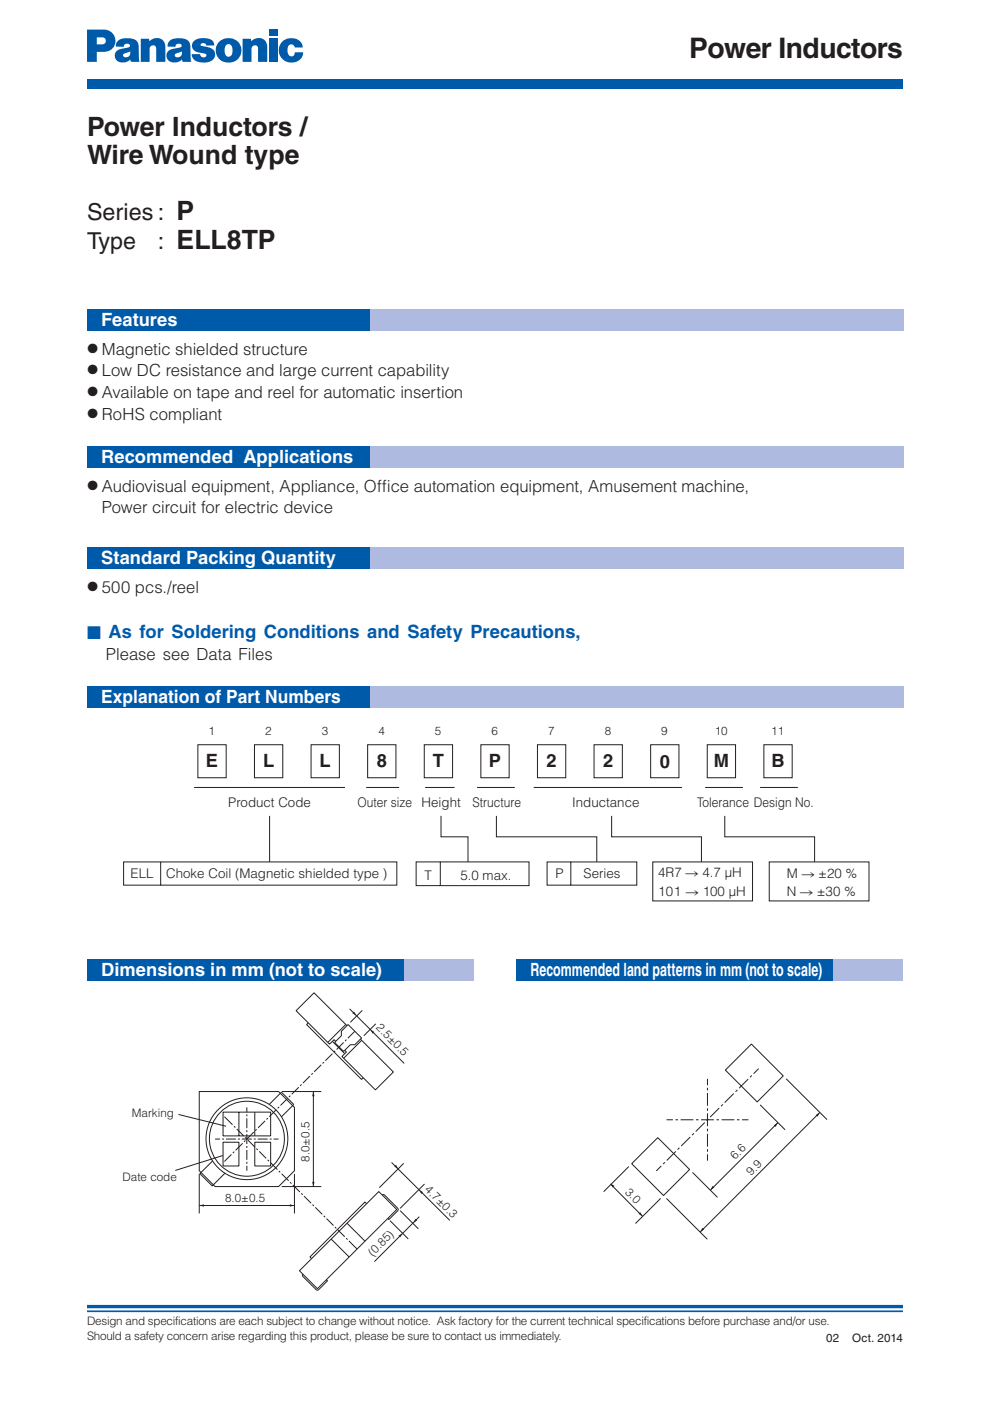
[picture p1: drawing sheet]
<svg xmlns="http://www.w3.org/2000/svg" width="210mm" height="297mm" viewBox="0 0 210 297" stroke-linecap="round" stroke-linejoin="round" font-family="sans-serif">
<path d="M18.5 277h173" fill="none" stroke="#005aaa" stroke-width=".71" stroke-linecap="butt"/>
<path d="M18.5 278h173" fill="none" stroke="#005aaa" stroke-width=".35"/>
<g fill="#005aaa">
<path d="M18.5 16.8h173v2h-173z"/>
<path d="M24.9 8.7a3.6 3.6 0 0 1 4.2 .1 11.7 11.7 0 0 1 .4 3.9l.1 .4h-1.8l-.3-1.3 .1-.9-.4 .2a.93 .93 0 0 0-1.1 .8 .85 .85 0 0 0 1.4-.1l.1 .8a1.89 1.89 0 0 1-3.3-.7 1.91 1.91 0 0 1 2.2-1.7h.2a.52 .52 0 0 0 .7-.2 .52 .52 0 0 0 0-.6 .71 .71 0 0 0-.8-.1 .71 .71 0 0 0-.4 .6h-1.6v-.6z"/>
<path d="M35.9 8.7a3.6 3.6 0 0 1 4.1 .1 11.8 11.8 0 0 1 .4 3.9l.2 .4h-1.8l-.4-1.3 .2-.9-.5 .2a.93 .93 0 0 0-1 .8 .85 .85 0 0 0 1.3-.1l.2 .8a1.89 1.89 0 0 1-3.3-.7 1.91 1.91 0 0 1 2.2-1.7h.2a.52 .52 0 0 0 .6-.2 .52 .52 0 0 0 0-.6 .71 .71 0 0 0-.7-.1 .71 .71 0 0 0-.4 .6h-1.6v-.6z"/>
<path d="M46.5 8.8a2.69 2.69 0 0 1 3.9 0 2.69 2.69 0 0 1-.2 3.9l-1.1-1.1a1.63 1.63 0 0 0-.5-2.2 1.33 1.33 0 0 0-.9 1.9 .77 .77 0 0 0 .6 .7 .77 .77 0 0 0 .8-.4l1.1 1.1a2.69 2.69 0 0 1-3.7-.2 2.69 2.69 0 0 1 0-3.7z"/>
<path d="M18.5 6.3h3.3a2.38 2.38 0 0 1 2.7 2.4 2.38 2.38 0 0 1-2.7 2.3h-1.3v-1.6h.8a.78 .78 0 0 0 1.1-.5 .78 .78 0 0 0-.7-1h-1.2v5.2h-2z"/>
<path d="M41 8.8a3.3 3.3 0 0 1 4.2 .1l.2 .7h-1.7a.6 .6 0 0 0-.6-.5 .6 .6 0 0 0-.6 .5l1.4 .4a1.63 1.63 0 0 1 1.7 1.6 1.63 1.63 0 0 1-1.7 1.6 2.77 2.77 0 0 1-3.2-1.2l-.1-.5h1.8a.68 .68 0 0 0 .6 .7 .68 .68 0 0 0 .8-.6l-.3-.2-.9-.2a1.69 1.69 0 0 1-1.9-1.8z"/>
<path d="M29.8 8.2h1.8v.5a1.91 1.91 0 0 1 2.2-.6 1.91 1.91 0 0 1 1.3 1.9v3.1h-2v-2.8a.7 .7 0 0 0-.7-.7 .7 .7 0 0 0-.7 .8v2.7h-1.9z"/>
<path d="M51.4 8.2h1.8v.5a1.91 1.91 0 0 1 2.2-.6 1.91 1.91 0 0 1 1.3 1.9v3.1h-2v-2.8a.7 .7 0 0 0-.7-.7 .7 .7 0 0 0-.7 .8v2.7h-1.9z"/>
<path d="M57 8.2h1.9v4.9h-1.9z"/>
<path d="M57 6.3h1.9v1.3h-1.9z"/>
<path d="M59.9 8.8a2.5 2.5 0 0 1 2.5-.7 2.5 2.5 0 0 1 1.8 2h-1.7a.77 .77 0 0 0-.9-.7 .77 .77 0 0 0-.6 .9 1.21 1.21 0 0 0 .9 1.7l.5-.4 .1-.5h1.8a2.49 2.49 0 0 1-3.8 1.8 2.62 2.62 0 0 1-.6-4.1z"/>
</g>
<g fill="none" stroke="#231f20" stroke-width=".21">
<path d="M65.4 216.9l-.4 .3 11.7 11.7 .3-.4M72.4 218.7l1.4-1.5 2.9 2.9-1.5 1.4h-.9l-1.4 1.4-1.9-1.9 1.4-1.4zM73.3 217.2l-3.8 3.8M73.6 217.5l-7-7-3.8 3.8 7.1 7.1 .9-1 .4 .4M74.1 213.9l11.6 11.6M75.2 218.7l-1.5 1.4M76.8 214.2l-2.5 2.6M79.7 217.1l-2.6 2.5M37.8 236.3l10.1 2.5M42.2 231.4h16.9l3.3 3.4v13.4l-3.3 3.4h-13.5l-3.4-3.4zM47.3 235.8h10.1v5h-10.1zM47.6 236.8l1.7 1.7"/>
<path d="M49.6 238.8l.3 .3M50.2 239.4l1.5 1.4M50.7 235.8v5M52.3 234.8v1M52.3 236.3v.4M52.3 237.1v2.1M52.3 239.6v.4M54 235.8v5M54.4 239.4l-.3 .3M56.2 237.6l-1.5 1.5M56.8 237.1l-.3 .2M57.1 234.2l2.6-2.6 2.6 2.6-2.6 2.6"/>
<path d="M58.6 235.3l-1.5 1.5M59.2 234.7l-.3 .3M59.7 231.4h8.4M61 232.9l-1.5 1.5M61.6 232.3l-.3 .3M63.3 230.5l-1.4 1.5M63.9 229.9l-.3 .3M65.7 228.1l-1.5 1.5M66.3 227.6l-.3 .2M66.4 231.4v20.2M68.1 225.8l-1.5 1.5M68.7 225.2l-.3 .3"/>
<path d="M70.5 220.8l2.6 2.6M70.5 223.4l-1.5 1.5M71.1 222.8l-.3 .3M72.9 221l-1.5 1.5M73.5 220.4l-.3 .3M76.4 220.3l7 7-3.8 3.8-7.1-7.1 .9-1-.3-.3M76.7 220.6l-3.8 3.8M42.2 255.6h20.2M42.2 248.9v8.4M45.1 246.1l-2.7 2.7 2.6 2.6 2.7-2.7M45.6 241.5h1.1M47.1 241.5h.4"/>
<path d="M47.2 245l-10 3.2M47.3 242.2h3.4v5h-3.4zM47.9 241.5h2.1M49.1 244.8l-1.5 1.5M49.7 244.2l-.3 .3M50.4 241.5h.5M51.3 241.5h2.1M51.4 242.4l-1.4 1.5M52 241.1l.3 .3M52 241.8l-.3 .3M52.3 240.5v2.1M52.3 243v.4"/>
<path d="M52.3 243.8v2.1M52.3 246.3v.4M52.3 247.2v1M52.6 241.7l1.5 1.5M53.8 241.5h.4M53.8 240l-1.5 1.5M54 242.2h3.4v5h-3.4zM54.4 243.5l.3 .3M54.7 241.5h2.1M55 244.1l1.4 1.5M56.7 245.9l.3 .3M57.2 241.5h.4"/>
<path d="M57.3 246.5l1.5 1.5M58 241.5h1.1M59.1 248.3l.3 .3M59.7 248.9l1.5 1.4M59.7 251.6h8.4M61.5 250.6l.3 .3M62.1 251.2l1.5 1.5M62.4 248.9v8.4M63.9 253l.3 .3M64.5 253.6l1.5 1.5M66.3 255.4l.3 .3M66.8 256l1.5 1.5"/>
<path d="M68.6 257.8l.3 .3M69.2 258.4l1.5 1.4M73.6 259.4l3.8 3.8M77.7 255.2l-.3-.3-11.7 11.6 .4 .3M81 253.3h.5l3 3.1-2 2.2-.3-.3M82.7 258.8l3.9 3.9M83 246.5l12.4 12.2M84.8 256.7l3.9 3.8M85.6 246.6l-5.2 5.2M88.9 258l-9.5 9.5M90 251l-5.2 5.2M63.5 269.4l16.8-16.8 3.8 3.8-16.8 16.8z"/>
<path d="M64.2 270.1v.5l3.1 3 2.1-2-.2-.3M70.2 262.7l3.8 3.8M71 260.1l.3 .3M71.6 260.7l1.5 1.5M73.4 262.5l.3 .3M74 263.1l1.7 1.7"/>
<circle cx="52.4" cy="241.4" r="7.9"/>
<circle cx="52.4" cy="241.4" r="8.7"/>
</g>
<g fill="#231f20">
<path d="M66.4 231.4l.3 1h-.5z"/>
<path d="M78.5 218.3l.9 .5-.4 .4z"/>
<path d="M74.7 214.8l.4-.3 .5 .8z"/>
<path d="M66.2 250.6h.5l-.3 1z"/>
<path d="M83.6 247.3l.4-.3 .4 .9z"/>
<path d="M88.8 252.2l.9 .6-.4 .3z"/>
<path d="M84.5 262l.9-.5-.6 .8z"/>
<path d="M88.1 258.4l.4 .4-.9 .5z"/>
<path d="M42.2 255.6l1-.3v.5z"/>
<path d="M61.4 255.3l1 .3-1 .2z"/>
</g>
<g fill="none" stroke="#231f20" stroke-width=".21">
<path d="M141.3 237.4h1.4M143.2 237.4h.6M144.3 237.4h2.7M147.6 237.4h.5M148.6 237.4h2.8M149.4 238l-1.9 1.9M150 228.7v1.4M150 230.6v.6M150 231.7v2.7M150 235v.5M150 236.1v2.7M150 239.3v.6"/>
<path d="M150.2 237.2l-.4 .4M151.9 237.4h.5M152.5 234.9l-1.9 1.9M153 237.4h2.7M153.3 234.2l-.4 .3M153.8 226.9l5.5-5.5 6.8 6.7-5.6 5.5zM155.6 231.9l-2 1.9M156.2 237.4h.6M156.3 231.1l-.4 .4M157.3 237.4h1.4M158.6 228.8l-1.9 1.9M159.4 228l-.4 .4"/>
<path d="M160.9 226.6l-1.1 1M161.2 234.2l5.3 5.3M164.9 238l-14.3 14.3M166.7 228.7l8.7 8.7M173.8 235.9l-25.3 25.3M129.5 251.1l6.7 6.8M133.3 247.3l-5.3 5.4M133.9 246.7l5.6-5.5 6.7 6.8-5.5 5.5zM140.1 254.1l-5.4 5.3M140.2 247.2l-1 1.1M141 246.4l-.4 .4M141.3 254.1l8.7 8.6"/>
<path d="M143.3 244.1l-1.9 1.9M144.1 243.4l-.4 .3M146.4 241.1l-2 1.9M146.8 248.6l5.3 5.3M147.1 240.3l-.4 .4M150 240.4v2.7M150 243.6v.6M150 244.7v1.4"/>
</g>
<g fill="#231f20">
<path d="M135.4 257.3l.3-.3 .5 .9z"/>
<path d="M129.4 250.9l.9 .5-.4 .4z"/>
<path d="M173 236.4l.8-.5-.5 .9z"/>
<path d="M148.9 260.3l.4 .3-.8 .6z"/>
<path d="M151.1 251.4l.4 .4-.9 .5z"/>
<path d="M164.1 238.6l.8-.6-.5 .9z"/>
</g>
<g fill="none" stroke="#231f20" stroke-width=".21">
<path d="M42 157.9h6v7h-6zM54 157.9h6v7h-6zM66 157.9h6v7h-6zM77.9 157.9h6v7h-6zM90 157.9h6v7h-6zM102 157.9h6v7h-6zM114 157.9h6v7h-6zM126 157.9h6v7h-6zM138 157.9h6v7h-6zM150 157.9h6v7h-6zM162 157.9h6v7h-6zM41.2 167h32"/>
<path d="M57.2 173v9.7M77.6 167h7M90.2 167h6.2M93.5 173v4.4h5.7v5.3M101.2 167h8M105.2 173v4.4h21.3v5.3M113.2 167h31.4M129.7 173v4.4h19v5.3M149.5 167h8M153.7 173v4.4h19v5.3M161.2 167h8M26.2 182.7h57.9v5h-57.9z"/>
<path d="M34.1 182.7v5M88.2 182.7h24v5.1h-24zM93.4 182.7v5.1M116 182.7h19v5h-19zM121 182.7v5M138.4 182.7h21.2v8.3h-21.2zM163.1 182.7h21.1v8.3h-21.1z"/>
</g>
<path d="M18.5 145.6h173.1v4.5h-173.1z" fill="#aebadf"/>
<path d="M18.5 145.6h60v4.5h-60z" fill="#005aaa"/>
<g fill="#aebadf">
<path d="M18.5 65.5h173.1v4.5h-173.1z"/>
<path d="M18.5 94.6h173.1v4.5h-173.1z"/>
<path d="M18.5 116.1h173.1v4.5h-173.1z"/>
</g>
<g fill="#005aaa">
<path d="M18.5 65.5h60v4.5h-60z"/>
<path d="M18.5 94.6h60v4.5h-60z"/>
<path d="M18.5 116.1h60v4.5h-60z"/>
</g>
<g fill="#aebadf">
<path d="M18.5 203.5h82v4.5h-82z"/>
<path d="M109.5 203.5h82v4.5h-82z"/>
</g>
<g fill="#005aaa">
<path d="M18.5 203.5h67v4.5h-67z"/>
<path d="M109.5 203.5h67v4.5h-67z"/>
</g>
<text font-size="6" fill="#231f20" x="146.1" y="12.3">Power Inductors</text>
<g font-size="5.6" fill="#231f20">
<text x="18.5" y="28.8">Power Inductors /</text>
<text x="18.5" y="34.8">Wire Wound type</text>
<text x="37.5" y="46.7">P</text>
<text x="37.5" y="52.7">ELL8TP</text>
</g>
<g font-size="4.9" fill="#231f20">
<text x="18.5" y="46.7">Series :</text>
<text x="18.5" y="52.7">Type</text>
<text x="33.5" y="52.7">:</text>
</g>
<g font-size="3.9" fill="#fff">
<text x="21.5" y="69.1">Features</text>
<text x="21.5" y="98.2">Recommended Applications</text>
<text x="21.5" y="119.6">Standard Packing Quantity</text>
<text x="21.5" y="149.2">Explanation of Part Numbers</text>
<text x="21.5" y="207">Dimensions in mm (not to scale)</text>
<text x="112.5" y="207">Recommended land patterns in mm (not to scale)</text>
</g>
<text font-size="3.9" fill="#005aaa" x="18.5" y="135.5">■ As for Soldering Conditions and Safety Precautions,</text>
<g font-size="3.9" fill="#231f20">
<text x="43.7" y="162.7">E</text>
<text x="55.8" y="162.7">L</text>
<text x="67.8" y="162.7">L</text>
<text x="79.9" y="162.7">8</text>
<text x="91.8" y="162.7">T</text>
<text x="103.7" y="162.7">P</text>
<text x="115.9" y="162.7">2</text>
<text x="127.9" y="162.7">2</text>
<text x="139.9" y="162.8">0</text>
<text x="151.3" y="162.7">M</text>
<text x="163.6" y="162.7">B</text>
</g>
<g font-size="3.5" fill="#231f20">
<text x="21.6" y="75.2">Magnetic shielded structure</text>
<text x="21.6" y="79.8">Low DC resistance and large current capability</text>
<text x="21.6" y="84.4">Available on tape and reel for automatic insertion</text>
<text x="21.6" y="89">RoHS compliant</text>
<text x="21.6" y="104.3">Audiovisual equipment, Appliance, Off</text>
<text x="81.1" y="104.3">i ce automation equipment, Amusement machine,</text>
<text x="21.6" y="108.7">Power circuit for electric device</text>
<text x="21.6" y="125.8">500 pcs./reel</text>
<text x="22.5" y="140">Please see Data Files</text>
</g>
<g font-size="2.8" fill="#231f20">
<text x="18.6" y="74.8">●</text>
<text x="18.6" y="79.4">●</text>
<text x="18.6" y="84">●</text>
<text x="18.6" y="88.6">●</text>
<text x="18.6" y="103.9">●</text>
<text x="18.6" y="125.4">●</text>
<text x="48.4" y="171.1">Product Code</text>
<text x="75.8" y="171.1">Outer size</text>
<text x="89.4" y="171.1">Height</text>
<text x="100.2" y="171.1">Structure</text>
<text x="121.3" y="171.1">Inductance</text>
<text x="147.8" y="171.1">Tolerance Design No.</text>
<text x="27.7" y="186.2">ELL</text>
<text x="35.2" y="186.2">Choke Coil (Magnetic shielded type )</text>
<text x="90" y="186.6">T</text>
<text x="97.6" y="186.7">5.0 max.</text>
<text x="117.8" y="186.2">P</text>
<text x="123.7" y="186.2">Series</text>
<text x="139.5" y="189.9">101 → 100 µH</text>
<text x="139.5" y="186">4R7 → 4.7 µH</text>
<text x="166.8" y="186.1">M → ±20 %</text>
<text x="166.8" y="189.9">N → ±30 %</text>
</g>
<g font-size="2.5" fill="#231f20">
<text x="44.2" y="155.9">1</text>
<text x="56.2" y="155.9">2</text>
<text x="68.2" y="155.9">3</text>
<text x="80.2" y="155.9">4</text>
<text x="92.2" y="155.9">5</text>
<text x="104.2" y="155.9">6</text>
<text x="116.2" y="155.9">7</text>
<text x="128.2" y="155.9">8</text>
<text x="140.2" y="155.9">9</text>
<text x="151.5" y="155.9">10</text>
<text x="163.5" y="155.9">11</text>
<text x="79.6" y="218.1" transform="rotate(45 79.6 218.1)">2.5±0.5</text>
<text x="28" y="236.9">Marking</text>
<text x="155.9" y="246" transform="rotate(-46 155.9 246)">6.6</text>
<text x="26" y="250.5">Date code</text>
<text x="65.6" y="246.3" transform="rotate(-90 65.6 246.3)">8.0±0.5</text>
<text x="159.3" y="249.4" transform="rotate(-46 159.3 249.4)">9.9</text>
<text x="47.7" y="254.9">8.0±0.5</text>
<text x="90" y="252.4" transform="rotate(45 90 252.4)">4.7±0.3</text>
<text x="132.4" y="252.9" transform="rotate(44 132.4 252.9)">3.0</text>
<text x="79.1" y="266.4" transform="rotate(-45 79.1 266.4)">(0.85)</text>
<text x="18.5" y="280.9">Design and specifications are each subject to change without notice. Ask factory for the current technical specifications before purchase and/or use.</text>
<text x="18.5" y="284.1">Should a safety concern arise regarding this product, please be sure to contact us immediately.</text>
<text x="175.2" y="284.6">02</text>
<text x="180.7" y="284.6">Oct. 2014</text>
</g>
</svg>
